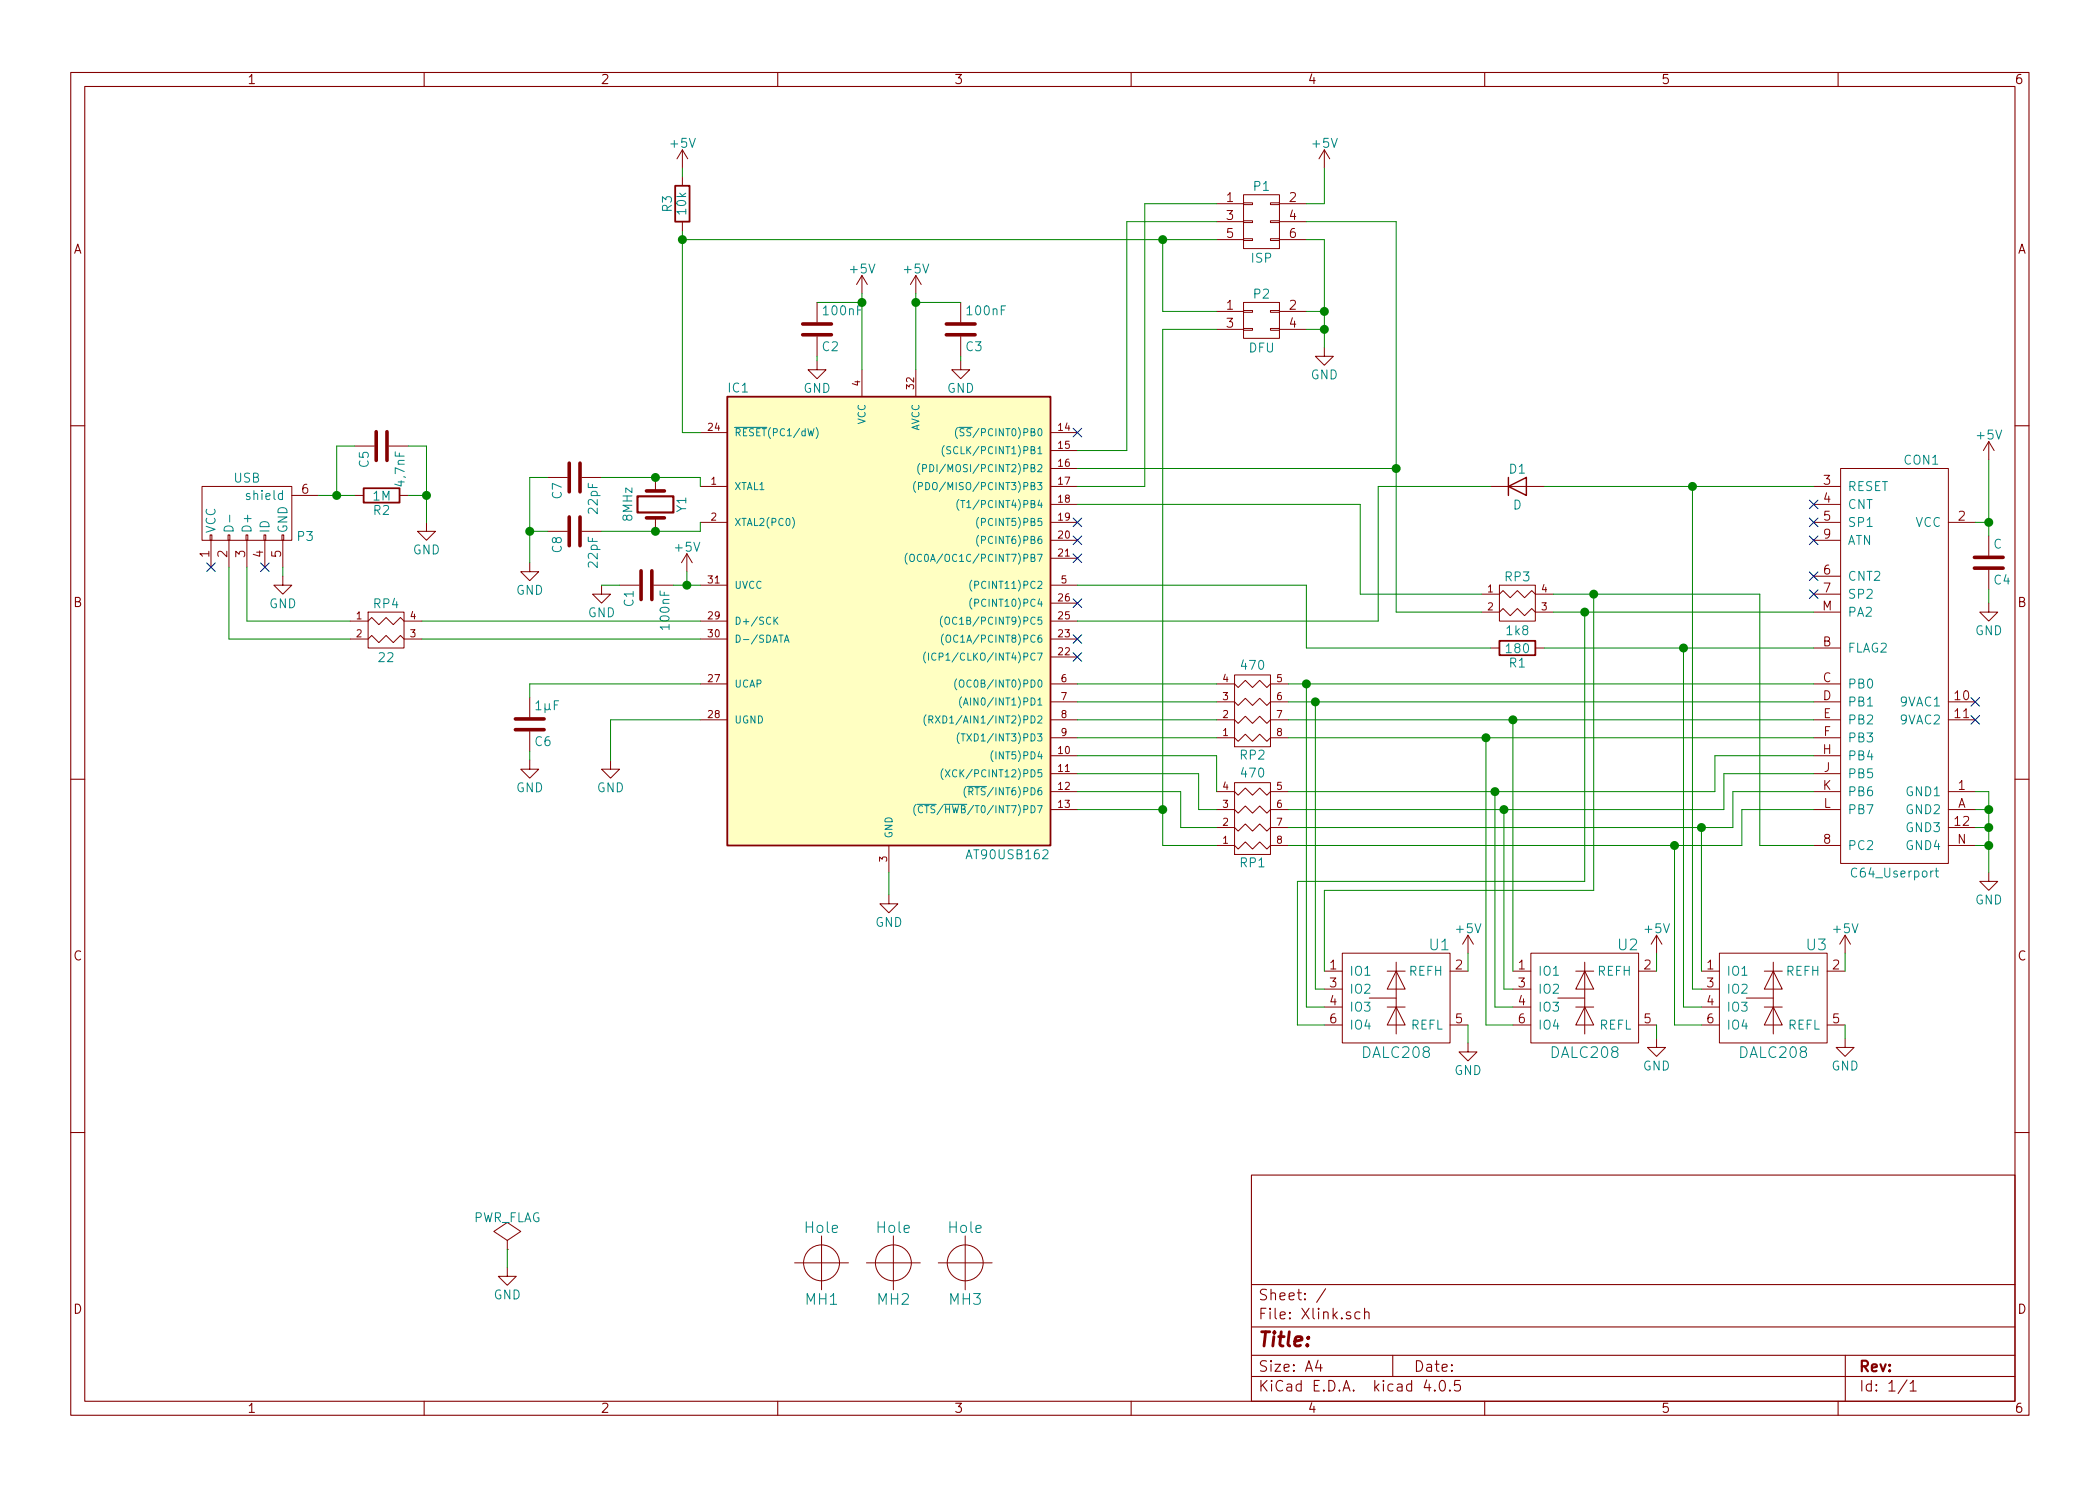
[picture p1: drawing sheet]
EESchema Schematic File Version 2
LIBS:Xlink-rescue
LIBS:power
LIBS:device
LIBS:transistors
LIBS:conn
LIBS:linear
LIBS:regul
LIBS:74xx
LIBS:cmos4000
LIBS:adc-dac
LIBS:memory
LIBS:xilinx
LIBS:microcontrollers
LIBS:dsp
LIBS:microchip
LIBS:analog_switches
LIBS:motorola
LIBS:texas
LIBS:intel
LIBS:audio
LIBS:interface
LIBS:digital-audio
LIBS:philips
LIBS:display
LIBS:cypress
LIBS:siliconi
LIBS:opto
LIBS:atmel
LIBS:contrib
LIBS:valves
LIBS:TTB
LIBS:Xlink-cache
EELAYER 25 0
EELAYER END
$Descr A4 11693 8268
encoding utf-8
Sheet 1 1
Title ""
Date ""
Rev ""
Comp ""
Comment1 ""
Comment2 ""
Comment3 ""
Comment4 ""
$EndDescr
$Comp
L C C1
U 1 1
P 3600 3250
F 0 "C1" H 3625 3350 50  0000 L CNN
F 1 "100nF" H 3625 3150 50  0000 L CNN
F 2 "TTB_MyLib:TTB_C0603" H 3638 3100 50  0001 C CNN
F 3 "" H 3600 3250 50  0000 C CNN
	1    3600 3250
	0    -1   1    0   
$EndComp
$Comp
L C C2
U 1 1
P 4550 1825
F 0 "C2" H 4575 1925 50  0000 L CNN
F 1 "100nF" H 4575 1725 50  0000 L CNN
F 2 "TTB_MyLib:TTB_C0603" H 4588 1675 50  0001 C CNN
F 3 "" H 4550 1825 50  0000 C CNN
	1    4550 1825
	1    0    0    1   
$EndComp
$Comp
L C C3
U 1 1
P 5350 1825
F 0 "C3" H 5375 1925 50  0000 L CNN
F 1 "100nF" H 5375 1725 50  0000 L CNN
F 2 "TTB_MyLib:TTB_C0603" H 5388 1675 50  0001 C CNN
F 3 "" H 5350 1825 50  0000 C CNN
	1    5350 1825
	1    0    0    1   
$EndComp
$Comp
L C C4
U 1 1
P 11075 3125
F 0 "C4" H 11100 3225 50  0000 L CNN
F 1 "C" H 11100 3025 50  0000 L CNN
F 2 "TTB_MyLib:TTB_C0603" H 11113 2975 50  0001 C CNN
F 3 "" H 11075 3125 50  0000 C CNN
	1    11075 3125
	1    0    0    1   
$EndComp
$Comp
L C C5
U 1 1
P 2125 2475
F 0 "C5" H 2150 2575 50  0000 L CNN
F 1 "4,7nF" H 2150 2375 50  0000 L CNN
F 2 "TTB_MyLib:TTB_C0603" H 2163 2325 50  0001 C CNN
F 3 "" H 2125 2475 50  0000 C CNN
	1    2125 2475
	0    -1   1    0   
$EndComp
$Comp
L GND #PWR01
U 1 1
P 2950 3125
F 0 "#PWR01" H 2950 2875 50  0001 C CNN
F 1 "GND" H 2950 2975 50  0000 C CNN
F 2 "" H 2950 3125 50  0000 C CNN
F 3 "" H 2950 3125 50  0000 C CNN
	1    2950 3125
	1    0    0    -1  
$EndComp
$Comp
L AT90USB162-A IC1
U 1 1
P 4950 3450
F 0 "IC1" H 4050 4725 50  0000 L BNN
F 1 "AT90USB162" H 5375 2125 50  0000 L BNN
F 2 "TTB_MyLib:TTB_TQFP32" H 4950 3450 50  0001 C CIN
F 3 "" H 4950 3450 50  0000 C CNN
	1    4950 3450
	1    0    0    -1  
$EndComp
$Comp
L R_PACK4 RP2
U 1 1
P 6975 3750
F 0 "RP2" H 6975 4200 50  0000 C CNN
F 1 "470" H 6975 3700 50  0000 C CNN
F 2 "TTB_MyLib:TTB_RNet1206_4R" H 6975 3750 50  0001 C CNN
F 3 "" H 6975 3750 50  0000 C CNN
	1    6975 3750
	1    0    0    1   
$EndComp
$Comp
L R_PACK4 RP1
U 1 1
P 6975 4350
F 0 "RP1" H 6975 4800 50  0000 C CNN
F 1 "470" H 6975 4300 50  0000 C CNN
F 2 "TTB_MyLib:TTB_RNet1206_4R" H 6975 4350 50  0001 C CNN
F 3 "" H 6975 4350 50  0000 C CNN
	1    6975 4350
	1    0    0    1   
$EndComp
$Comp
L D D1
U 1 1
P 8450 2700
F 0 "D1" H 8450 2800 50  0000 C CNN
F 1 "D" H 8450 2600 50  0000 C CNN
F 2 "TTB_MyLib:TTB_D0603" H 8450 2700 50  0001 C CNN
F 3 "" H 8450 2700 50  0000 C CNN
	1    8450 2700
	1    0    0    -1  
$EndComp
$Comp
L R R2
U 1 1
P 2125 2750
F 0 "R2" V 2205 2750 50  0000 C CNN
F 1 "1M" V 2125 2750 50  0000 C CNN
F 2 "TTB_MyLib:TTB_R0603" V 2055 2750 50  0001 C CNN
F 3 "" H 2125 2750 50  0000 C CNN
	1    2125 2750
	0    1    1    0   
$EndComp
$Comp
L R R1
U 1 1
P 8450 3600
F 0 "R1" V 8530 3600 50  0000 C CNN
F 1 "180" V 8450 3600 50  0000 C CNN
F 2 "TTB_MyLib:TTB_R0603" V 8380 3600 50  0001 C CNN
F 3 "" H 8450 3600 50  0000 C CNN
	1    8450 3600
	0    1    1    0   
$EndComp
$Comp
L C C6
U 1 1
P 2950 4025
F 0 "C6" H 2975 4125 50  0000 L CNN
F 1 "1µF" H 2975 3925 50  0000 L CNN
F 2 "TTB_MyLib:TTB_C0805" H 2988 3875 50  0001 C CNN
F 3 "" H 2950 4025 50  0000 C CNN
	1    2950 4025
	1    0    0    1   
$EndComp
$Comp
L Crystal Y1
U 1 1
P 3650 2800
F 0 "Y1" H 3650 2950 50  0000 C CNN
F 1 "8MHz" H 3650 2650 50  0000 C CNN
F 2 "TTB_MyLib:TTB_7A" H 3650 2800 50  0001 C CNN
F 3 "" H 3650 2800 50  0000 C CNN
	1    3650 2800
	0    1    1    0   
$EndComp
$Comp
L CONN_02X03 P1
U 1 1
P 7025 1225
F 0 "P1" H 7025 1425 50  0000 C CNN
F 1 "ISP" H 7025 1025 50  0000 C CNN
F 2 "TTB_MyLib:TTB_Pinhead_2x3" H 7025 25  50  0001 C CNN
F 3 "" H 7025 25  50  0000 C CNN
	1    7025 1225
	1    0    0    -1  
$EndComp
$Comp
L CONN_02X02 P2
U 1 1
P 7025 1775
F 0 "P2" H 7025 1925 50  0000 C CNN
F 1 "DFU" H 7025 1625 50  0000 C CNN
F 2 "TTB_MyLib:TTB_Pinhead_2x2" H 7025 575 50  0001 C CNN
F 3 "" H 7025 575 50  0000 C CNN
	1    7025 1775
	1    0    0    -1  
$EndComp
$Comp
L C C7
U 1 1
P 3200 2650
F 0 "C7" H 3225 2750 50  0000 L CNN
F 1 "22pF" H 3225 2550 50  0000 L CNN
F 2 "TTB_MyLib:TTB_C0603wide" H 3238 2500 50  0001 C CNN
F 3 "" H 3200 2650 50  0000 C CNN
	1    3200 2650
	0    -1   1    0   
$EndComp
$Comp
L C C8
U 1 1
P 3200 2950
F 0 "C8" H 3225 3050 50  0000 L CNN
F 1 "22pF" H 3225 2850 50  0000 L CNN
F 2 "TTB_MyLib:TTB_C0603wide" H 3238 2800 50  0001 C CNN
F 3 "" H 3200 2950 50  0000 C CNN
	1    3200 2950
	0    -1   1    0   
$EndComp
Wire Wire Line
	3900 3800 2950 3800
Wire Wire Line
	2950 3800 2950 3875
$Comp
L GND #PWR02
U 1 1
P 2950 4225
F 0 "#PWR02" H 2950 3975 50  0001 C CNN
F 1 "GND" H 2950 4075 50  0000 C CNN
F 2 "" H 2950 4225 50  0000 C CNN
F 3 "" H 2950 4225 50  0000 C CNN
	1    2950 4225
	1    0    0    -1  
$EndComp
Wire Wire Line
	2950 4175 2950 4225
$Comp
L PWR_FLAG #FLG03
U 1 1
P 2825 6950
F 0 "#FLG03" H 2825 7045 50  0001 C CNN
F 1 "PWR_FLAG" H 2825 7130 50  0000 C CNN
F 2 "" H 2825 6950 50  0000 C CNN
F 3 "" H 2825 6950 50  0000 C CNN
	1    2825 6950
	1    0    0    -1  
$EndComp
$Comp
L GND #PWR04
U 1 1
P 2825 7050
F 0 "#PWR04" H 2825 6800 50  0001 C CNN
F 1 "GND" H 2825 6900 50  0000 C CNN
F 2 "" H 2825 7050 50  0000 C CNN
F 3 "" H 2825 7050 50  0000 C CNN
	1    2825 7050
	1    0    0    -1  
$EndComp
$Comp
L +5V #PWR05
U 1 1
P 5100 1625
F 0 "#PWR05" H 5100 1475 50  0001 C CNN
F 1 "+5V" H 5100 1765 50  0000 C CNN
F 2 "" H 5100 1625 50  0000 C CNN
F 3 "" H 5100 1625 50  0000 C CNN
	1    5100 1625
	1    0    0    -1  
$EndComp
Wire Wire Line
	2825 6950 2825 7050
Wire Wire Line
	3900 2650 3900 2700
Wire Wire Line
	3900 2950 3900 2900
$Comp
L GND #PWR06
U 1 1
P 3400 4225
F 0 "#PWR06" H 3400 3975 50  0001 C CNN
F 1 "GND" H 3400 4075 50  0000 C CNN
F 2 "" H 3400 4225 50  0000 C CNN
F 3 "" H 3400 4225 50  0000 C CNN
	1    3400 4225
	1    0    0    -1  
$EndComp
Wire Wire Line
	3900 4000 3400 4000
Wire Wire Line
	3400 4000 3400 4225
Wire Wire Line
	6000 4200 6775 4200
Wire Wire Line
	6000 4300 6675 4300
Wire Wire Line
	6000 4500 6475 4500
Wire Wire Line
	6475 1825 6475 4700
$Comp
L DALC208 U1
U 1 1
P 7775 5550
F 0 "U1" H 8075 5850 60  0000 R CNN
F 1 "DALC208" H 7775 5250 60  0000 C CNN
F 2 "TTB_MyLib:TTB_SOT23-6L" H 7775 5175 30  0001 C CNN
F 3 "" H 7775 5550 50  0000 C CNN
	1    7775 5550
	1    0    0    -1  
$EndComp
$Comp
L DALC208 U2
U 1 1
P 8825 5550
F 0 "U2" H 9125 5850 60  0000 R CNN
F 1 "DALC208" H 8825 5250 60  0000 C CNN
F 2 "TTB_MyLib:TTB_SOT23-6L" H 8825 5175 30  0001 C CNN
F 3 "" H 8825 5550 50  0000 C CNN
	1    8825 5550
	1    0    0    -1  
$EndComp
$Comp
L GND #PWR07
U 1 1
P 8175 5800
F 0 "#PWR07" H 8175 5550 50  0001 C CNN
F 1 "GND" H 8175 5650 50  0000 C CNN
F 2 "" H 8175 5800 50  0000 C CNN
F 3 "" H 8175 5800 50  0000 C CNN
	1    8175 5800
	1    0    0    -1  
$EndComp
$Comp
L GND #PWR08
U 1 1
P 9225 5775
F 0 "#PWR08" H 9225 5525 50  0001 C CNN
F 1 "GND" H 9225 5625 50  0000 C CNN
F 2 "" H 9225 5775 50  0000 C CNN
F 3 "" H 9225 5775 50  0000 C CNN
	1    9225 5775
	1    0    0    -1  
$EndComp
Wire Wire Line
	9225 5700 9225 5775
Wire Wire Line
	8175 5700 8175 5800
$Comp
L +5V #PWR09
U 1 1
P 8175 5300
F 0 "#PWR09" H 8175 5150 50  0001 C CNN
F 1 "+5V" H 8175 5440 50  0000 C CNN
F 2 "" H 8175 5300 50  0000 C CNN
F 3 "" H 8175 5300 50  0000 C CNN
	1    8175 5300
	1    0    0    -1  
$EndComp
$Comp
L +5V #PWR010
U 1 1
P 9225 5300
F 0 "#PWR010" H 9225 5150 50  0001 C CNN
F 1 "+5V" H 9225 5440 50  0000 C CNN
F 2 "" H 9225 5300 50  0000 C CNN
F 3 "" H 9225 5300 50  0000 C CNN
	1    9225 5300
	1    0    0    -1  
$EndComp
Wire Wire Line
	9225 5300 9225 5400
Wire Wire Line
	8175 5300 8175 5400
$Comp
L TTB_C64_Userport CON1
U 1 1
P 10550 3700
F 0 "CON1" H 10700 4850 50  0000 C CNN
F 1 "C64_Userport" H 10550 2550 50  0000 C CNN
F 2 "TTB_MyLib:TTB_C64_Userport" H 10550 3700 50  0001 C CNN
F 3 "" H 10550 3700 50  0000 C CNN
	1    10550 3700
	1    0    0    -1  
$EndComp
$Comp
L R_PACK2 RP3
U 1 1
P 8450 3550
F 0 "RP3" H 8450 3900 50  0000 C CNN
F 1 "1k8" H 8450 3600 50  0000 C CNN
F 2 "TTB_MyLib:TTB_RNet1206_2R" H 8450 3550 50  0001 C CNN
F 3 "" H 8450 3550 50  0000 C CNN
	1    8450 3550
	1    0    0    -1  
$EndComp
Wire Wire Line
	9800 4700 10100 4700
Wire Wire Line
	9800 3300 9800 4700
Wire Wire Line
	8650 3300 9800 3300
$Comp
L GND #PWR011
U 1 1
P 11075 4850
F 0 "#PWR011" H 11075 4600 50  0001 C CNN
F 1 "GND" H 11075 4700 50  0000 C CNN
F 2 "" H 11075 4850 50  0000 C CNN
F 3 "" H 11075 4850 50  0000 C CNN
	1    11075 4850
	1    0    0    -1  
$EndComp
Wire Wire Line
	11075 4700 11000 4700
Wire Wire Line
	11075 4400 11075 4850
Wire Wire Line
	11000 4600 11075 4600
Connection ~ 11075 4700
Wire Wire Line
	11000 4500 11075 4500
Connection ~ 11075 4600
Wire Wire Line
	11000 4400 11075 4400
Connection ~ 11075 4500
$Comp
L GND #PWR012
U 1 1
P 11075 3350
F 0 "#PWR012" H 11075 3100 50  0001 C CNN
F 1 "GND" H 11075 3200 50  0000 C CNN
F 2 "" H 11075 3350 50  0000 C CNN
F 3 "" H 11075 3350 50  0000 C CNN
	1    11075 3350
	1    0    0    -1  
$EndComp
Wire Wire Line
	11075 3275 11075 3350
Wire Wire Line
	11000 2900 11075 2900
Wire Wire Line
	11075 2550 11075 2975
$Comp
L +5V #PWR013
U 1 1
P 11075 2550
F 0 "#PWR013" H 11075 2400 50  0001 C CNN
F 1 "+5V" H 11075 2690 50  0000 C CNN
F 2 "" H 11075 2550 50  0000 C CNN
F 3 "" H 11075 2550 50  0000 C CNN
	1    11075 2550
	1    0    0    -1  
$EndComp
Connection ~ 11075 2900
Wire Wire Line
	6000 3450 7675 3450
Wire Wire Line
	7675 3450 7675 2700
Wire Wire Line
	7675 2700 8300 2700
Wire Wire Line
	8300 3600 7275 3600
Wire Wire Line
	7275 3600 7275 3250
Wire Wire Line
	7275 3250 6000 3250
Wire Wire Line
	7775 3400 8250 3400
Wire Wire Line
	7775 1225 7775 3400
Wire Wire Line
	7775 2600 6000 2600
Wire Wire Line
	8250 3300 7575 3300
Wire Wire Line
	7575 3300 7575 2800
Wire Wire Line
	7575 2800 6000 2800
Wire Wire Line
	3800 2400 3900 2400
Connection ~ 6475 4500
$Comp
L GND #PWR014
U 1 1
P 7375 1925
F 0 "#PWR014" H 7375 1675 50  0001 C CNN
F 1 "GND" H 7375 1775 50  0000 C CNN
F 2 "" H 7375 1925 50  0000 C CNN
F 3 "" H 7375 1925 50  0000 C CNN
	1    7375 1925
	1    0    0    -1  
$EndComp
Wire Wire Line
	7375 1825 7275 1825
Wire Wire Line
	7375 1325 7375 1925
Wire Wire Line
	7275 1725 7375 1725
Connection ~ 7375 1825
Wire Wire Line
	7275 1325 7375 1325
Connection ~ 7375 1725
Wire Wire Line
	7275 1225 7775 1225
Connection ~ 7775 2600
$Comp
L +5V #PWR015
U 1 1
P 7375 925
F 0 "#PWR015" H 7375 775 50  0001 C CNN
F 1 "+5V" H 7375 1065 50  0000 C CNN
F 2 "" H 7375 925 50  0000 C CNN
F 3 "" H 7375 925 50  0000 C CNN
	1    7375 925 
	1    0    0    -1  
$EndComp
Wire Wire Line
	7275 1125 7375 1125
Wire Wire Line
	7375 1125 7375 925 
Wire Wire Line
	6775 1825 6475 1825
Wire Wire Line
	6775 1725 6475 1725
Wire Wire Line
	6475 1725 6475 1325
Wire Wire Line
	3800 1325 6775 1325
Wire Wire Line
	3800 1275 3800 2400
Connection ~ 6475 1325
Wire Wire Line
	6775 1125 6375 1125
Wire Wire Line
	6375 1125 6375 2700
Wire Wire Line
	6375 2700 6000 2700
Wire Wire Line
	6775 1225 6275 1225
Wire Wire Line
	6275 1225 6275 2500
Wire Wire Line
	6275 2500 6000 2500
$Comp
L GND #PWR016
U 1 1
P 4950 4975
F 0 "#PWR016" H 4950 4725 50  0001 C CNN
F 1 "GND" H 4950 4825 50  0000 C CNN
F 2 "" H 4950 4975 50  0000 C CNN
F 3 "" H 4950 4975 50  0000 C CNN
	1    4950 4975
	1    0    0    -1  
$EndComp
Wire Wire Line
	4950 4850 4950 4975
Wire Wire Line
	2350 3550 3900 3550
Wire Wire Line
	3900 3450 2350 3450
Wire Wire Line
	3050 2950 2950 2950
Wire Wire Line
	2950 2650 2950 3125
Wire Wire Line
	3050 2650 2950 2650
Connection ~ 2950 2950
Wire Wire Line
	3350 2650 3900 2650
Connection ~ 3650 2650
Wire Wire Line
	3350 2950 3900 2950
Connection ~ 3650 2950
$Comp
L GND #PWR017
U 1 1
P 2375 2900
F 0 "#PWR017" H 2375 2650 50  0001 C CNN
F 1 "GND" H 2375 2750 50  0000 C CNN
F 2 "" H 2375 2900 50  0000 C CNN
F 3 "" H 2375 2900 50  0000 C CNN
	1    2375 2900
	1    0    0    -1  
$EndComp
Wire Wire Line
	2275 2475 2375 2475
Wire Wire Line
	2375 2475 2375 2900
Wire Wire Line
	2275 2750 2375 2750
Connection ~ 2375 2750
$Comp
L +5V #PWR018
U 1 1
P 4800 1625
F 0 "#PWR018" H 4800 1475 50  0001 C CNN
F 1 "+5V" H 4800 1765 50  0000 C CNN
F 2 "" H 4800 1625 50  0000 C CNN
F 3 "" H 4800 1625 50  0000 C CNN
	1    4800 1625
	1    0    0    -1  
$EndComp
$Comp
L GND #PWR019
U 1 1
P 4550 2000
F 0 "#PWR019" H 4550 1750 50  0001 C CNN
F 1 "GND" H 4550 1850 50  0000 C CNN
F 2 "" H 4550 2000 50  0000 C CNN
F 3 "" H 4550 2000 50  0000 C CNN
	1    4550 2000
	1    0    0    -1  
$EndComp
$Comp
L GND #PWR020
U 1 1
P 5350 2000
F 0 "#PWR020" H 5350 1750 50  0001 C CNN
F 1 "GND" H 5350 1850 50  0000 C CNN
F 2 "" H 5350 2000 50  0000 C CNN
F 3 "" H 5350 2000 50  0000 C CNN
	1    5350 2000
	1    0    0    -1  
$EndComp
Wire Wire Line
	5350 1975 5350 2000
Wire Wire Line
	4550 1975 4550 2000
Wire Wire Line
	4550 1675 4800 1675
Wire Wire Line
	4800 1625 4800 2050
Wire Wire Line
	5350 1675 5100 1675
Wire Wire Line
	5100 1625 5100 2050
Connection ~ 4800 1675
Connection ~ 5100 1675
$Comp
L GND #PWR021
U 1 1
P 3350 3250
F 0 "#PWR021" H 3350 3000 50  0001 C CNN
F 1 "GND" H 3350 3100 50  0000 C CNN
F 2 "" H 3350 3250 50  0000 C CNN
F 3 "" H 3350 3250 50  0000 C CNN
	1    3350 3250
	1    0    0    -1  
$EndComp
$Comp
L +5V #PWR022
U 1 1
P 3825 3175
F 0 "#PWR022" H 3825 3025 50  0001 C CNN
F 1 "+5V" H 3825 3315 50  0000 C CNN
F 2 "" H 3825 3175 50  0000 C CNN
F 3 "" H 3825 3175 50  0000 C CNN
	1    3825 3175
	1    0    0    -1  
$EndComp
Wire Wire Line
	3825 3175 3825 3250
Wire Wire Line
	3750 3250 3900 3250
Connection ~ 3825 3250
Wire Wire Line
	3350 3250 3450 3250
Wire Wire Line
	6575 4600 6575 4400
Wire Wire Line
	6575 4400 6000 4400
Wire Wire Line
	6675 4300 6675 4500
Wire Wire Line
	6775 4200 6775 4400
$Comp
L R_PACK2 RP4
U 1 1
P 2150 3700
F 0 "RP4" H 2150 4050 50  0000 C CNN
F 1 "22" H 2150 3750 50  0000 C CNN
F 2 "TTB_MyLib:TTB_RNet1206_2R" H 2150 3700 50  0001 C CNN
F 3 "" H 2150 3700 50  0000 C CNN
	1    2150 3700
	1    0    0    -1  
$EndComp
NoConn ~ 6000 2400
NoConn ~ 6000 3350
NoConn ~ 6000 3550
NoConn ~ 6000 3650
NoConn ~ 6000 2900
NoConn ~ 6000 3000
NoConn ~ 6000 3100
NoConn ~ 11000 3900
NoConn ~ 11000 4000
NoConn ~ 10100 3300
NoConn ~ 10100 3200
NoConn ~ 10100 3000
NoConn ~ 10100 2900
NoConn ~ 10100 2800
$Comp
L USB_OTG-RESCUE-Xlink P3
U 1 1
P 1375 2850
F 0 "P3" H 1700 2725 50  0000 C CNN
F 1 "USB" H 1375 3050 50  0000 C CNN
F 2 "TTB_MyLib:TTB_USB-B_Micro_Würth" V 1325 2750 50  0001 C CNN
F 3 "" V 1325 2750 50  0000 C CNN
	1    1375 2850
	1    0    0    -1  
$EndComp
Wire Wire Line
	1775 2750 1975 2750
Wire Wire Line
	1875 2750 1875 2475
Wire Wire Line
	1875 2475 1975 2475
Connection ~ 1875 2750
$Comp
L GND #PWR023
U 1 1
P 1575 3200
F 0 "#PWR023" H 1575 2950 50  0001 C CNN
F 1 "GND" H 1575 3050 50  0000 C CNN
F 2 "" H 1575 3200 50  0000 C CNN
F 3 "" H 1575 3200 50  0000 C CNN
	1    1575 3200
	1    0    0    -1  
$EndComp
Wire Wire Line
	1575 3150 1575 3200
Wire Wire Line
	1950 3450 1375 3450
Wire Wire Line
	1375 3450 1375 3150
Wire Wire Line
	1950 3550 1275 3550
Wire Wire Line
	1275 3550 1275 3150
NoConn ~ 1475 3150
NoConn ~ 1175 3150
$Comp
L Hole MH1
U 1 1
P 4575 7025
F 0 "MH1" H 4575 6825 60  0000 C CNN
F 1 "Hole" H 4575 7225 60  0000 C CNN
F 2 "Mounting_Holes:MountingHole_3mm" H 4575 7025 60  0001 C CNN
F 3 "" H 4575 7025 60  0000 C CNN
	1    4575 7025
	1    0    0    -1  
$EndComp
$Comp
L Hole MH2
U 1 1
P 4975 7025
F 0 "MH2" H 4975 6825 60  0000 C CNN
F 1 "Hole" H 4975 7225 60  0000 C CNN
F 2 "Mounting_Holes:MountingHole_3mm" H 4975 7025 60  0001 C CNN
F 3 "" H 4975 7025 60  0000 C CNN
	1    4975 7025
	1    0    0    -1  
$EndComp
$Comp
L Hole MH3
U 1 1
P 5375 7025
F 0 "MH3" H 5375 6825 60  0000 C CNN
F 1 "Hole" H 5375 7225 60  0000 C CNN
F 2 "Mounting_Holes:MountingHole_3mm" H 5375 7025 60  0001 C CNN
F 3 "" H 5375 7025 60  0000 C CNN
	1    5375 7025
	1    0    0    -1  
$EndComp
$Comp
L DALC208 U3
U 1 1
P 9875 5550
F 0 "U3" H 10175 5850 60  0000 R CNN
F 1 "DALC208" H 9875 5250 60  0000 C CNN
F 2 "TTB_MyLib:TTB_SOT23-6L" H 9875 5175 30  0001 C CNN
F 3 "" H 9875 5550 50  0000 C CNN
	1    9875 5550
	1    0    0    -1  
$EndComp
$Comp
L GND #PWR024
U 1 1
P 10275 5775
F 0 "#PWR024" H 10275 5525 50  0001 C CNN
F 1 "GND" H 10275 5625 50  0000 C CNN
F 2 "" H 10275 5775 50  0000 C CNN
F 3 "" H 10275 5775 50  0000 C CNN
	1    10275 5775
	1    0    0    -1  
$EndComp
$Comp
L +5V #PWR025
U 1 1
P 10275 5300
F 0 "#PWR025" H 10275 5150 50  0001 C CNN
F 1 "+5V" H 10275 5440 50  0000 C CNN
F 2 "" H 10275 5300 50  0000 C CNN
F 3 "" H 10275 5300 50  0000 C CNN
	1    10275 5300
	1    0    0    -1  
$EndComp
Wire Wire Line
	10275 5300 10275 5400
Wire Wire Line
	10275 5700 10275 5775
Wire Wire Line
	6775 3800 6000 3800
Wire Wire Line
	6000 3900 6775 3900
Wire Wire Line
	6775 4000 6000 4000
Wire Wire Line
	6000 4100 6775 4100
Wire Wire Line
	6675 4500 6775 4500
Wire Wire Line
	6775 4600 6575 4600
Wire Wire Line
	6475 4700 6775 4700
Wire Wire Line
	7175 4700 9700 4700
Wire Wire Line
	7175 4600 9650 4600
Wire Wire Line
	7175 4500 9600 4500
Wire Wire Line
	7175 4400 9550 4400
Wire Wire Line
	7375 5700 7225 5700
Wire Wire Line
	7375 5600 7275 5600
Wire Wire Line
	7375 5500 7325 5500
Wire Wire Line
	8425 5700 8275 5700
Wire Wire Line
	8425 5600 8325 5600
Wire Wire Line
	8425 5500 8375 5500
Wire Wire Line
	9475 5700 9325 5700
Wire Wire Line
	9475 5600 9375 5600
Wire Wire Line
	9475 5500 9425 5500
Wire Wire Line
	8600 2700 10100 2700
Wire Wire Line
	8650 3400 10100 3400
Wire Wire Line
	8600 3600 10100 3600
Wire Wire Line
	7175 3800 10100 3800
Wire Wire Line
	7175 3900 10100 3900
Wire Wire Line
	7175 4000 10100 4000
Wire Wire Line
	7175 4100 10100 4100
Wire Wire Line
	9425 5500 9425 2700
Connection ~ 9425 2700
Wire Wire Line
	9375 5600 9375 3600
Connection ~ 9375 3600
Wire Wire Line
	9325 5700 9325 4700
Connection ~ 9325 4700
Wire Wire Line
	9475 5400 9475 4600
Connection ~ 9475 4600
Wire Wire Line
	9700 4700 9700 4500
Wire Wire Line
	9700 4500 10100 4500
Wire Wire Line
	9650 4600 9650 4400
Wire Wire Line
	9650 4400 10100 4400
Wire Wire Line
	9600 4500 9600 4300
Wire Wire Line
	9600 4300 10100 4300
Wire Wire Line
	9550 4400 9550 4200
Wire Wire Line
	9550 4200 10100 4200
Wire Wire Line
	8375 5500 8375 4500
Connection ~ 8375 4500
Wire Wire Line
	8325 5600 8325 4400
Connection ~ 8325 4400
Wire Wire Line
	8275 5700 8275 4100
Connection ~ 8275 4100
Wire Wire Line
	8425 5400 8425 4000
Connection ~ 8425 4000
Wire Wire Line
	7325 5500 7325 3900
Connection ~ 7325 3900
Wire Wire Line
	7275 5600 7275 3800
Connection ~ 7275 3800
Wire Wire Line
	7225 5700 7225 4900
Wire Wire Line
	7225 4900 8825 4900
Wire Wire Line
	8825 4900 8825 3400
Connection ~ 8825 3400
Wire Wire Line
	7375 5400 7375 4950
Wire Wire Line
	7375 4950 8875 4950
Wire Wire Line
	8875 4950 8875 3300
Connection ~ 8875 3300
$Comp
L R R3
U 1 1
P 3800 1125
F 0 "R3" V 3880 1125 50  0000 C CNN
F 1 "10k" V 3800 1125 50  0000 C CNN
F 2 "TTB_MyLib:TTB_R0603" V 3730 1125 50  0001 C CNN
F 3 "" H 3800 1125 50  0000 C CNN
	1    3800 1125
	-1   0    0    1   
$EndComp
$Comp
L +5V #PWR026
U 1 1
P 3800 925
F 0 "#PWR026" H 3800 775 50  0001 C CNN
F 1 "+5V" H 3800 1065 50  0000 C CNN
F 2 "" H 3800 925 50  0000 C CNN
F 3 "" H 3800 925 50  0000 C CNN
	1    3800 925 
	1    0    0    -1  
$EndComp
Wire Wire Line
	3800 925  3800 975 
Connection ~ 3800 1325
$EndSCHEMATC
